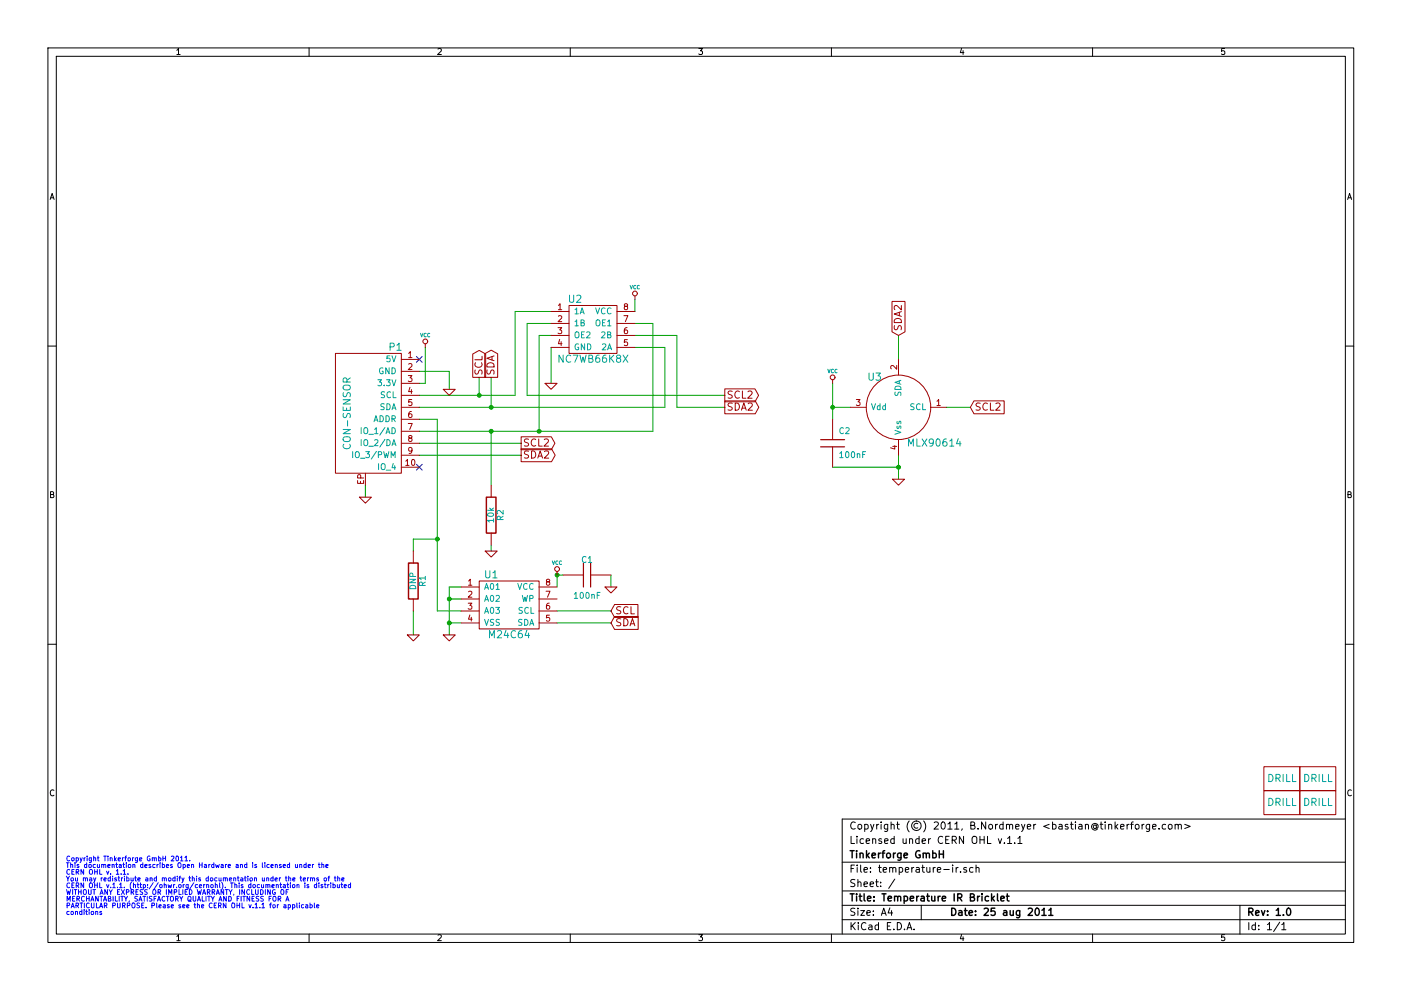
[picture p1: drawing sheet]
EESchema Schematic File Version 2  date Do 25 Aug 2011 13:41:15 CEST
LIBS:power
LIBS:device
LIBS:transistors
LIBS:conn
LIBS:linear
LIBS:regul
LIBS:74xx
LIBS:cmos4000
LIBS:adc-dac
LIBS:memory
LIBS:xilinx
LIBS:special
LIBS:microcontrollers
LIBS:dsp
LIBS:microchip
LIBS:analog_switches
LIBS:motorola
LIBS:texas
LIBS:intel
LIBS:audio
LIBS:interface
LIBS:digital-audio
LIBS:philips
LIBS:display
LIBS:cypress
LIBS:siliconi
LIBS:opto
LIBS:atmel
LIBS:contrib
LIBS:valves
LIBS:tinkerforge
EELAYER 25  0
EELAYER END
$Descr A4 11700 8267
encoding utf-8
Sheet 1 1
Title "Temperature IR Bricklet"
Date "25 aug 2011"
Rev "1.0"
Comp "Tinkerforge GmbH"
Comment1 "Licensed under CERN OHL v.1.1"
Comment2 "Copyright (©) 2011, B.Nordmeyer <bastian@tinkerforge.com>"
Comment3 ""
Comment4 ""
$EndDescr
Text Notes 550  7200 0    40   ~ 0
Copyright Tinkerforge GmbH 2011.\nThis documentation describes Open Hardware and is licensed under the\nCERN OHL v. 1.1.\nYou may redistribute and modify this documentation under the terms of the\nCERN OHL v.1.1. (http://ohwr.org/cernohl). This documentation is distributed\nWITHOUT ANY EXPRESS OR IMPLIED WARRANTY, INCLUDING OF\nMERCHANTABILITY, SATISFACTORY QUALITY AND FITNESS FOR A\nPARTICULAR PURPOSE. Please see the CERN OHL v.1.1 for applicable\nconditions\n
NoConn ~ 3500 3000
Wire Wire Line
	3750 3250 3750 3100
Wire Wire Line
	3750 3100 3500 3100
Wire Wire Line
	3500 3600 5450 3600
Wire Wire Line
	5450 3600 5450 2700
Wire Wire Line
	5450 2700 5300 2700
Wire Wire Line
	5300 2900 5550 2900
Wire Wire Line
	5550 2900 5550 3400
Wire Wire Line
	5550 3400 3500 3400
Connection ~ 4500 3600
Wire Wire Line
	4600 2800 4500 2800
Wire Wire Line
	4500 2800 4500 3600
Wire Wire Line
	4600 2600 4300 2600
Wire Wire Line
	4400 2700 4400 3300
Wire Wire Line
	4350 3700 3500 3700
Wire Wire Line
	3650 5100 3650 3500
Wire Wire Line
	6050 3400 5650 3400
Connection ~ 4100 3400
Wire Wire Line
	4100 3400 4100 3150
Connection ~ 4100 3600
Wire Wire Line
	5300 2600 5300 2500
Wire Wire Line
	7500 3000 7500 2800
Wire Wire Line
	4700 4800 4650 4800
Connection ~ 3650 4500
Wire Wire Line
	3650 4500 3450 4500
Wire Wire Line
	3450 4500 3450 4600
Connection ~ 6950 3400
Wire Wire Line
	6950 3200 6950 3500
Connection ~ 7500 3900
Wire Wire Line
	6950 3900 7500 3900
Wire Wire Line
	8100 3400 7900 3400
Wire Wire Line
	4650 5200 5100 5200
Connection ~ 3750 5000
Wire Wire Line
	3850 4900 3750 4900
Wire Wire Line
	3750 4900 3750 5300
Wire Wire Line
	3850 5200 3750 5200
Wire Wire Line
	3050 4150 3050 4050
Wire Wire Line
	3650 5100 3850 5100
Wire Wire Line
	3750 5000 3850 5000
Connection ~ 3750 5200
Wire Wire Line
	4650 5100 5100 5100
Wire Wire Line
	7500 4000 7500 3800
Wire Wire Line
	6950 3400 7100 3400
Wire Wire Line
	3450 5300 3450 5100
Wire Wire Line
	4650 4800 4650 4900
Wire Wire Line
	5100 4900 5100 4800
Connection ~ 4650 4800
Wire Wire Line
	3500 3300 4300 3300
Wire Wire Line
	3650 3500 3500 3500
Wire Wire Line
	4100 4600 4100 4550
Wire Wire Line
	4000 3300 4000 3150
Connection ~ 4000 3300
Wire Wire Line
	4100 4050 4100 3600
Wire Wire Line
	3500 3800 4350 3800
Wire Wire Line
	4300 3300 4300 2600
Wire Wire Line
	4600 3200 4600 2900
Wire Wire Line
	4400 2700 4600 2700
Wire Wire Line
	4400 3300 6050 3300
Wire Wire Line
	5300 2800 5650 2800
Wire Wire Line
	5650 2800 5650 3400
Wire Wire Line
	3500 3200 3550 3200
Wire Wire Line
	3550 3200 3550 2900
$Comp
L ANALOG_SWITCH U2
U 1 1
P 4950 2750
F 0 "U2" H 4800 3000 60  0000 C CNN
F 1 "NC7WB66K8X" H 4950 2500 60  0000 C CNN
F 2 "VSSOP8" H 4950 2750 60  0001 C CNN
	1    4950 2750
	1    0    0    -1  
$EndComp
Text GLabel 4350 3800 2    60   Output ~ 0
SDA2
Text GLabel 4350 3700 2    60   Output ~ 0
SCL2
Text GLabel 4100 3150 1    60   Output ~ 0
SDA
Text GLabel 4000 3150 1    60   Output ~ 0
SCL
$Comp
L GND #PWR6
U 1 1
P 4100 4600
F 0 "#PWR6" H 4100 4600 30  0001 C CNN
F 1 "GND" H 4100 4530 30  0001 C CNN
	1    4100 4600
	1    0    0    -1  
$EndComp
$Comp
L R R2
U 1 1
P 4100 4300
F 0 "R2" V 4180 4300 50  0000 C CNN
F 1 "10k" V 4100 4300 50  0000 C CNN
F 2 "0603" H 4100 4300 60  0001 C CNN
	1    4100 4300
	1    0    0    -1  
$EndComp
$Comp
L VCC #PWR10
U 1 1
P 5300 2500
F 0 "#PWR10" H 5300 2600 30  0001 C CNN
F 1 "VCC" H 5300 2600 30  0000 C CNN
	1    5300 2500
	1    0    0    -1  
$EndComp
$Comp
L GND #PWR7
U 1 1
P 4600 3200
F 0 "#PWR7" H 4600 3200 30  0001 C CNN
F 1 "GND" H 4600 3130 30  0001 C CNN
	1    4600 3200
	1    0    0    -1  
$EndComp
$Comp
L GND #PWR9
U 1 1
P 5100 4900
F 0 "#PWR9" H 5100 4900 30  0001 C CNN
F 1 "GND" H 5100 4830 30  0001 C CNN
	1    5100 4900
	1    0    0    -1  
$EndComp
$Comp
L C C1
U 1 1
P 4900 4800
F 0 "C1" V 4750 4800 50  0000 L CNN
F 1 "100nF" V 5050 4800 50  0000 L CNN
F 2 "0603" H 4900 4800 60  0001 C CNN
	1    4900 4800
	0    1    1    0   
$EndComp
$Comp
L GND #PWR2
U 1 1
P 3450 5300
F 0 "#PWR2" H 3450 5300 30  0001 C CNN
F 1 "GND" H 3450 5230 30  0001 C CNN
	1    3450 5300
	1    0    0    -1  
$EndComp
$Comp
L R R1
U 1 1
P 3450 4850
F 0 "R1" V 3530 4850 50  0000 C CNN
F 1 "DNP" V 3450 4850 50  0000 C CNN
F 2 "0603" H 3450 4850 60  0001 C CNN
	1    3450 4850
	1    0    0    -1  
$EndComp
$Comp
L DRILL U5
U 1 1
P 10700 6700
F 0 "U5" H 10750 6750 60  0001 C CNN
F 1 "DRILL" H 10700 6700 60  0000 C CNN
F 2 "Drill" H 10700 6700 60  0001 C CNN
	1    10700 6700
	1    0    0    -1  
$EndComp
$Comp
L DRILL U4
U 1 1
P 10700 6500
F 0 "U4" H 10750 6550 60  0001 C CNN
F 1 "DRILL" H 10700 6500 60  0000 C CNN
F 2 "Drill" H 10700 6500 60  0001 C CNN
	1    10700 6500
	1    0    0    -1  
$EndComp
$Comp
L DRILL U7
U 1 1
P 11000 6700
F 0 "U7" H 11050 6750 60  0001 C CNN
F 1 "DRILL" H 11000 6700 60  0000 C CNN
F 2 "Drill" H 11000 6700 60  0001 C CNN
	1    11000 6700
	1    0    0    -1  
$EndComp
$Comp
L DRILL U6
U 1 1
P 11000 6500
F 0 "U6" H 11050 6550 60  0001 C CNN
F 1 "DRILL" H 11000 6500 60  0000 C CNN
F 2 "Drill" H 11000 6500 60  0001 C CNN
	1    11000 6500
	1    0    0    -1  
$EndComp
NoConn ~ 3500 3900
$Comp
L VCC #PWR11
U 1 1
P 6950 3200
F 0 "#PWR11" H 6950 3300 30  0001 C CNN
F 1 "VCC" H 6950 3300 30  0000 C CNN
	1    6950 3200
	1    0    0    -1  
$EndComp
$Comp
L GND #PWR12
U 1 1
P 7500 4000
F 0 "#PWR12" H 7500 4000 30  0001 C CNN
F 1 "GND" H 7500 3930 30  0001 C CNN
	1    7500 4000
	1    0    0    -1  
$EndComp
Text GLabel 7500 2800 1    60   Input ~ 0
SDA2
Text GLabel 8100 3400 2    60   Input ~ 0
SCL2
$Comp
L C C2
U 1 1
P 6950 3700
F 0 "C2" H 7000 3800 50  0000 L CNN
F 1 "100nF" H 7000 3600 50  0000 L CNN
F 2 "0603" H 6950 3700 60  0001 C CNN
	1    6950 3700
	1    0    0    -1  
$EndComp
$Comp
L MLX90614 U3
U 1 1
P 7500 3400
F 0 "U3" H 7300 3650 60  0000 C CNN
F 1 "MLX90614" H 7800 3100 60  0000 C CNN
F 2 "TO-39" H 7500 3400 60  0001 C CNN
	1    7500 3400
	1    0    0    -1  
$EndComp
Text GLabel 5100 5200 2    60   Input ~ 0
SDA
Text GLabel 5100 5100 2    60   Input ~ 0
SCL
Text GLabel 6050 3400 2    60   Output ~ 0
SDA2
Text GLabel 6050 3300 2    60   Output ~ 0
SCL2
$Comp
L VCC #PWR8
U 1 1
P 4650 4800
F 0 "#PWR8" H 4650 4900 30  0001 C CNN
F 1 "VCC" H 4650 4900 30  0000 C CNN
	1    4650 4800
	1    0    0    -1  
$EndComp
$Comp
L GND #PWR5
U 1 1
P 3750 5300
F 0 "#PWR5" H 3750 5300 30  0001 C CNN
F 1 "GND" H 3750 5230 30  0001 C CNN
	1    3750 5300
	1    0    0    -1  
$EndComp
$Comp
L CAT24C U1
U 1 1
P 4250 5300
F 0 "U1" H 4100 5800 60  0000 C CNN
F 1 "M24C64" H 4250 5300 60  0000 C CNN
F 2 "TSSOP8" H 4250 5300 60  0001 C CNN
	1    4250 5300
	1    0    0    -1  
$EndComp
$Comp
L VCC #PWR3
U 1 1
P 3550 2900
F 0 "#PWR3" H 3550 3000 30  0001 C CNN
F 1 "VCC" H 3550 3000 30  0000 C CNN
	1    3550 2900
	1    0    0    -1  
$EndComp
$Comp
L GND #PWR4
U 1 1
P 3750 3250
F 0 "#PWR4" H 3750 3250 30  0001 C CNN
F 1 "GND" H 3750 3180 30  0001 C CNN
	1    3750 3250
	1    0    0    -1  
$EndComp
$Comp
L GND #PWR1
U 1 1
P 3050 4150
F 0 "#PWR1" H 3050 4150 30  0001 C CNN
F 1 "GND" H 3050 4080 30  0001 C CNN
	1    3050 4150
	1    0    0    -1  
$EndComp
$Comp
L CON-SENSOR P1
U 1 1
P 3050 3450
F 0 "P1" H 2800 4000 60  0000 C CNN
F 1 "CON-SENSOR" V 3200 3450 60  0000 C CNN
F 2 "CON-SENSOR" H 3050 3450 60  0001 C CNN
	1    3050 3450
	-1   0    0    -1  
$EndComp
$EndSCHEMATC
